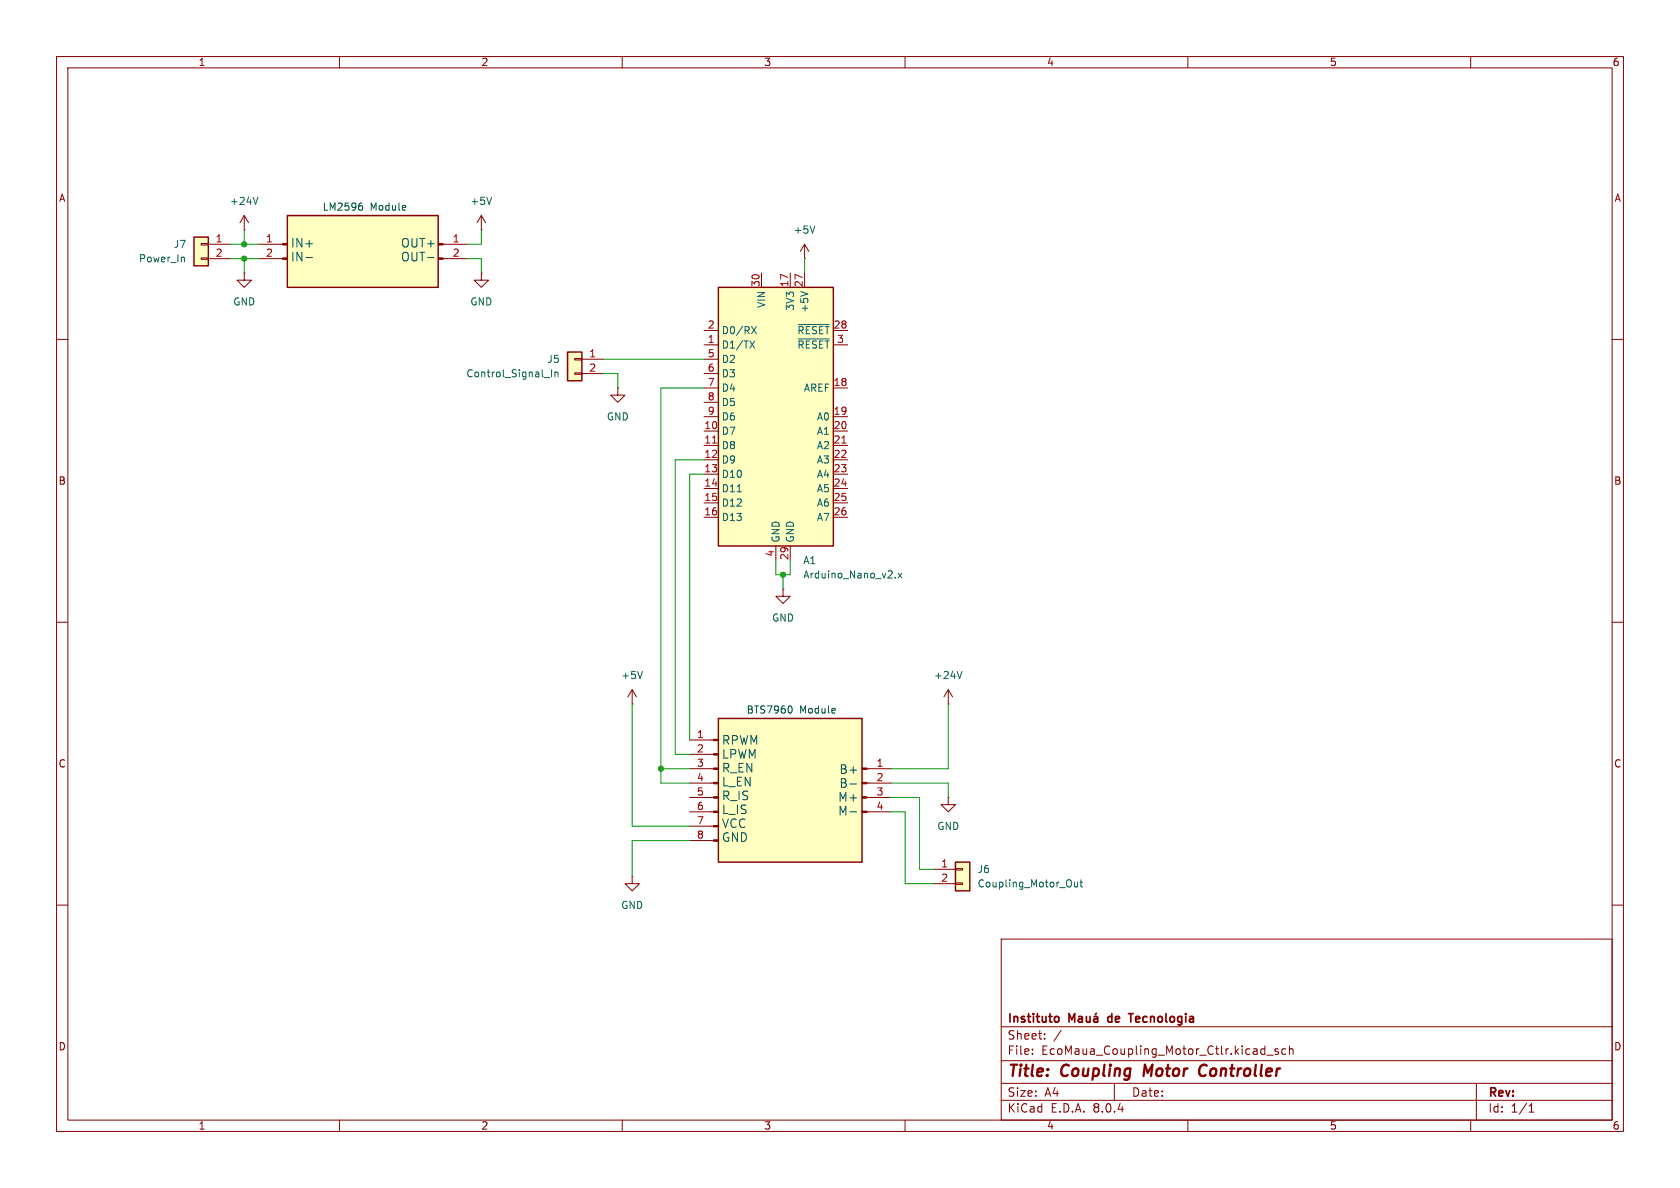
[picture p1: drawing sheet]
<svg xmlns="http://www.w3.org/2000/svg" width="297mm" height="210mm" viewBox="0 0 297 210" stroke-linecap="round" stroke-linejoin="round" font-family="sans-serif">
<g fill="none" stroke="#840000" stroke-width=".18">
<path d="M10 10h277v190h-277zM12 12h273v186h-273zM60 10v2M110 10v2M160 10v2M210 10v2M260 10v2M10 60h2M285 60h2M10 110h2M285 110h2M10 160h2"/>
<path d="M285 160h2M177 166h108v32h-108zM60 198v2M110 198v2M160 198v2M177 194.5h108M177 191.5h108M177 187.5h108M177 181.5h108M182.5 186.3v.1M182.5 185.5v.1M184.7 183.6v.1"/>
<path d="M184.7 182.8v.1M187.6 182.1l-1.3 2M197 191.5v3M210 198v2M224 186.5h1.1M226 185.5l-.4-.1-.2 .2 .1 .2 .5 .2v.3h-.6M227.3 185.5l-.4-.1-.3 .3v.4l.1 .2h.6M228 185.5l.2-.1 .3 .1 .1 .9M228 184.9v1.5M260 198v2M261 191.5v6.5M270.3 196.6h.9"/>
<path d="M270.3 195.5l.4-.4v1.5"/>
</g>
<path d="M202.4 188.2l-.2 2M212 189.4a.69 .69 0 0 0 .2 .7 .69 .69 0 0 0 .8 0M213 188.2a.88 .88 0 0 0-1 .9" fill="none" stroke="#840000" stroke-width=".4"/>
<path d="M186.7 179.7l.4 .1 .1 .2-.1 .5-.4 .2M190.7 179.8h.6v.9M192.1 179.7v.9l.4 .1 .2-.2M192.7 179.7v1M193.4 179.8h.6l.1 .9M193.8 179.1l-.2 .2M195.9 179.8v.7M199.5 179.2h.8M199.9 179.2v1.5M189 180.7v-1.5l.5 1.1 .5-1.1v1.5M191.3 180l-.5 .1a.29 .29 0 0 0-.2 .3 .29 .29 0 0 0 .2 .3l.5-.1M194.1 180l-.5 .1a.29 .29 0 0 0-.3 .3 .29 .29 0 0 0 .3 .3l.5-.1" fill="none" stroke="#840000" stroke-width=".3"/>
<g fill="#ffffc2">
<path d="M127 127h25.4v25.4h-25.4z"/>
<path d="M50.8 38.1h26.7v12.7h-26.7z"/>
</g>
<path d="M153.3 138.4h4.2M153.3 135.9h4.2M153.3 143.5h4.2M153.3 141h4.2" fill="none" stroke="#840000" stroke-width=".18"/>
<g fill="#840000" stroke="#840000" stroke-width=".18">
<path d="M152.4 143.4h.9v.2h-.9z"/>
<path d="M152.4 140.8h.9v.3h-.9z"/>
<path d="M152.4 138.3h.9v.3h-.9z"/>
<path d="M152.4 135.8h.9v.2h-.9z"/>
</g>
<path d="M168.9 152.4h2.5v5.1h-2.5z" fill="#ffffc2"/>
<g fill="none" stroke="#840000" stroke-width=".18">
<path d="M43.2 38.1l-.8 1.3M43.2 38.1v2.5M43.2 38.1l.7 1.3M85.1 38.1l-.8 1.3M85.1 38.1v2.5M85.1 38.1l.8 1.3M43.2 40.6h.1M45.7 45.7h4.2M45.7 43.2h4.2M78.3 45.7h4.2M78.3 43.2h4.2M85.1 40.6h.1"/>
<path d="M85.1 48.3v1.2h1.3l-1.3 1.3-1.3-1.3h1.3M85.1 48.3h.1M111.8 124.5h.1M111.8 121.9l-.8 1.3M111.8 121.9v2.6M111.8 121.9l.7 1.3M121.9 138.4h4.2M121.9 135.9h4.2M121.9 133.4h4.2M121.9 130.8h4.2M167.6 124.5h.1M167.6 121.9l-.7 1.3"/>
<path d="M167.6 121.9v2.6M167.6 121.9l.8 1.3M111.8 154.9v1.3h1.2l-1.2 1.3-1.3-1.3h1.3M111.8 154.9h.1M121.9 148.6h4.2M121.9 146.1h4.2M121.9 143.5h4.2M121.9 141h4.2M165.1 153.7h3.8M165.1 156.2h3.8M167.6 141v1.2h1.3l-1.3 1.3-1.2-1.3h1.2M167.6 141h.1"/>
<path d="M168.9 156.1h1.3v.2h-1.3zM168.9 153.5h1.3v.3h-1.3z"/>
</g>
<path d="M168.9 152.4h2.5v5.1h-2.5z" fill="none" stroke="#840000" stroke-width=".25"/>
<path d="M45.6 34.9l-.4 1.2M86.9 34.9l-.4 1.2M113.6 118.7l-.4 1.3M170.1 118.7l-.5 1.3M189.9 155.9l.1 .8 .3 .1 .2-.1M190.5 155.9v.9M190.9 155.9h.5M191.1 155.5v1.1l.3 .2" fill="none" stroke="#006464" stroke-width=".18"/>
<g fill="#840000" stroke="#840000" stroke-width=".18">
<path d="M126.1 148.5h.9v.2h-.9z"/>
<path d="M126.1 145.9h.9v.3h-.9z"/>
<path d="M126.1 143.4h.9v.2h-.9z"/>
<path d="M126.1 140.8h.9v.3h-.9z"/>
<path d="M126.1 138.3h.9v.3h-.9z"/>
<path d="M126.1 135.8h.9v.2h-.9z"/>
<path d="M126.1 133.2h.9v.3h-.9z"/>
<path d="M126.1 130.7h.9v.2h-.9z"/>
<path d="M77.5 45.6h.8v.2h-.8z"/>
<path d="M77.5 43.1h.8v.2h-.8z"/>
<path d="M49.9 45.6h.9v.2h-.9z"/>
<path d="M49.9 43.1h.9v.2h-.9z"/>
</g>
<path d="M100.3 62.2h2.6v5.1h-2.6z" fill="#ffffc2"/>
<path d="M101.6 65.9h1.3v.3h-1.3zM101.6 63.4h1.3v.2h-1.3zM102.9 63.5h3.8M102.9 66h3.8" fill="none" stroke="#840000" stroke-width=".18"/>
<path d="M100.3 62.2h2.6v5.1h-2.6z" fill="none" stroke="#840000" stroke-width=".25"/>
<path d="M96.2 66.7h1M97.5 65.3v1.3M98.1 65.8v.8M98.1 65.9l.2-.1h.3v.8" fill="none" stroke="#006464" stroke-width=".18"/>
<path d="M34.3 41.9h2.5v5.1h-2.5z" fill="#ffffc2"/>
<path d="M35.6 45.6h1.2v.2h-1.2zM35.6 43.1h1.2v.2h-1.2zM36.8 43.2h3.8M36.8 45.7h3.8M43.2 48.3v1.2h1.2l-1.2 1.3-1.3-1.3h1.3M43.2 48.3h.1M109.2 68.6v1.3h1.3l-1.3 1.2-1.3-1.2h1.3M109.2 68.6h.1" fill="none" stroke="#840000" stroke-width=".18"/>
<path d="M34.3 41.9h2.5v5.1h-2.5z" fill="none" stroke="#840000" stroke-width=".25"/>
<path d="M32.4 45.5l.2 .1v.7" fill="none" stroke="#006464" stroke-width=".18"/>
<path d="M127 50.8h20.3v45.7h-20.3z" fill="#ffffc2"/>
<path d="M50.8 38.1h26.7v12.7h-26.7zM127 50.8h20.3v45.7h-20.3zM127 127h25.4v25.4h-25.4z" fill="none" stroke="#840000" stroke-width=".25"/>
<g fill="none" stroke="#840000" stroke-width=".18">
<path d="M124.5 58.4h2.5M134.6 48.3v2.5M139.7 48.3v2.5M142.2 45.7h.1M142.2 43.2v2.5M142.2 48.3v2.5M142.2 43.2l-.7 1.3M142.2 43.2l.8 1.3M147.3 58.4h2.6M124.5 61h2.5M124.5 76.2h2.5M124.5 78.7h2.5"/>
<path d="M124.5 68.6h2.5M124.5 73.7h2.5M124.5 63.5h2.5M124.5 66h2.5M124.5 71.1h2.5M147.3 61h2.6M147.3 76.2h2.6M147.3 78.7h2.6M147.3 68.6h2.6M147.3 73.7h2.6M124.5 81.3h2.5M124.5 83.8h2.5"/>
<path d="M124.5 86.4h2.5M124.5 88.9h2.5M124.5 91.4h2.5M137.2 96.5v2.6M139.7 96.5v2.6M147.3 81.3h2.6M147.3 83.8h2.6M147.3 86.4h2.6M147.3 88.9h2.6M147.3 91.4h2.6M138.4 104.1v1.3h1.3l-1.3 1.3-1.2-1.3h1.2M138.4 104.1h.1"/>
</g>
<path d="M144.1 39.9l-.5 1.3M132.9 57.7l.8 1.3M133.7 57.7l-.8 1.3M141.1 57.4h5.5M141.1 59.9h5.5M141.5 51.5l1.3 .5M132.6 60.3l.8 1.2M133.4 60.3l-.8 1.2M130.3 86.9h.8M158.3 102.1v.1M158.8 101.3l.6 .9M159.4 101.3l-.6 .9" fill="none" stroke="#006464" stroke-width=".18"/>
<path d="M126 78.3h.7M148.8 78.3h.8" fill="none" stroke="#a90000" stroke-width=".18"/>
<path d="M63.8 35.9h.2M63.9 36.4l.2 .2v.3l-.2 .3M54.1 45.5h1.2M75.6 45.5h1.2M139.7 124.8a.79 .79 0 0 1 0 1.3M150.3 138.6h1.1M150.3 143.5h1.1" fill="none" stroke="#004848" stroke-width=".18"/>
<g fill="none" stroke="#009600" stroke-width=".18">
<path d="M40.6 45.7h5.1M40.6 43.2h5.1M43.2 40.6v2.6M43.2 45.7v2.6M82.5 45.7h2.6v2.6M85.1 40.6v2.6h-2.6M142.2 45.7v2.6M106.7 63.5h17.8M106.7 66h2.5v2.6M124.5 68.6h-7.7v69.8h5.1M124.5 81.3h-5.1v52.1h2.5M124.5 83.8h-2.6v47"/>
<path d="M137.2 99.1v2.5h2.5v-2.5M138.4 101.6v2.5M111.8 124.5v21.6h10.1M116.8 135.9h5.1M157.5 138.4h10.1v2.6M167.6 124.5v11.4h-10.1M121.9 148.6h-10.1v6.3M157.5 143.5h2.5v12.7h5.1M157.5 141h5.1v12.7h2.5"/>
</g>
<g fill="#009600" stroke="#009600" stroke-width=".18">
<circle cx="116.8" cy="135.9" r=".46"/>
<circle cx="43.2" cy="43.2" r=".46"/>
<circle cx="43.2" cy="45.7" r=".46"/>
<circle cx="138.4" cy="101.6" r=".46"/>
</g>
<g font-size="2.8" fill="#840000">
<text x="178" y="190.9">Title:</text>
<text x="187.7" y="190.9">Coupling</text>
<text x="203" y="190.9">Motor</text>
<text x="213.6" y="190.9">Controller</text>
</g>
<g font-size="2.1" fill="#004848">
<text x="51.3" y="44">IN+</text>
<text x="51.3" y="46.4">IN-</text>
<text x="70.8" y="44">OUT+</text>
<text x="70.8" y="46.4">OUT-</text>
<text x="127.5" y="131.9">RPWM</text>
<text x="127.5" y="134.3">LPWM</text>
<text x="127.5" y="136.8">R_EN</text>
<text x="148.3" y="137">B+</text>
<text x="127.5" y="139.2">L_EN</text>
<text x="127.5" y="141.7">R_IS</text>
<text x="148.1" y="141.9">M+</text>
<text x="148.3" y="139.5">B-</text>
<text x="127.5" y="144.1">L_IS</text>
<text x="127.5" y="146.6">VCC</text>
<text x="127.5" y="149">GND</text>
<text x="148.1" y="144.4">M-</text>
</g>
<g font-size="2.1" fill="#840000">
<text x="178" y="184">Sheet:</text>
<text x="178" y="181.2">Instituto</text>
<text x="196.6" y="181.2">de</text>
<text x="200.9" y="181.2">Tecnologia</text>
<text x="178" y="186.7">File:</text>
<text x="184.1" y="186.7">EcoMaua_Coupling_Motor_Ctlr.kicad_sch</text>
<text x="178" y="196.9">KiCad</text>
<text x="178" y="194.1">Size:</text>
<text x="184.7" y="194.1">A4</text>
<text x="185.7" y="196.9">E.D.A.</text>
<text x="193.3" y="196.9">8.0.4</text>
<text x="200" y="194.1">Date:</text>
<text x="263" y="194.3">Rev:</text>
<text x="263" y="196.9">Id:</text>
<text x="267.1" y="196.9">1/1</text>
</g>
<g font-size="1.8" fill="#840000">
<text x="35" y="11.9">1</text>
<text x="85" y="11.9">2</text>
<text x="135" y="11.9">3</text>
<text x="185" y="11.9">4</text>
<text x="235" y="11.9">5</text>
<text x="285" y="11.9">6</text>
<text x="10.3" y="35.9">A</text>
<text x="285.3" y="35.9">A</text>
<text x="10.3" y="85.9">B</text>
<text x="285.3" y="85.9">B</text>
<text x="10.3" y="135.9">C</text>
<text x="285.3" y="135.9">C</text>
<text x="10.3" y="185.9">D</text>
<text x="285.3" y="185.9">D</text>
<text x="35" y="199.9">1</text>
<text x="85" y="199.9">2</text>
<text x="135" y="199.9">3</text>
<text x="185" y="199.9">4</text>
<text x="235" y="199.9">5</text>
<text x="285" y="199.9">6</text>
</g>
<g font-size="1.8" fill="#006464">
<text x="40.5" y="36.4">+24V</text>
<text x="83.1" y="36.4">+5V</text>
<text x="140.2" y="41.5">+5V</text>
<text x="24.5" y="46.6">Power_In</text>
<text x="30.6" y="44">J7</text>
<text x="41.1" y="54.2">GND</text>
<text x="83.1" y="54.2">GND</text>
<text x="127.5" y="59.3">D0/RX</text>
<text x="135.5" y="54.5" transform="rotate(-90 135.5 54.5)">VIN</text>
<text x="140.6" y="55" transform="rotate(-90 140.6 55)">3V3</text>
<text x="140.9" y="59.3">~{RESET}</text>
<text x="143.1" y="55.4" transform="rotate(-90 143.1 55.4)">+5V</text>
<text x="96.7" y="64.4">J5</text>
<text x="127.5" y="61.8">D1/TX</text>
<text x="127.5" y="64.4">D2</text>
<text x="140.9" y="61.8">~{RESET}</text>
<text x="82.3" y="66.9">Control_Signal_In</text>
<text x="127.5" y="66.9">D3</text>
<text x="127.5" y="69.4">D4</text>
<text x="127.5" y="72">D5</text>
<text x="142" y="69.4">AREF</text>
<text x="107.2" y="74.5">GND</text>
<text x="127.5" y="77.1">D7</text>
<text x="127.5" y="74.5">D6</text>
<text x="144.3" y="74.5">A0</text>
<text x="144.3" y="77.1">A1</text>
<text x="127.5" y="79.6">D8</text>
<text x="127.5" y="82.1">D9</text>
<text x="144.3" y="79.6">A2</text>
<text x="144.3" y="82.1">A3</text>
<text x="127.5" y="84.7">D10</text>
<text x="127.5" y="87.2">D11</text>
<text x="127.5" y="89.8">D12</text>
<text x="144.3" y="84.7">A4</text>
<text x="144.3" y="87.2">A5</text>
<text x="144.3" y="89.8">A6</text>
<text x="127.5" y="92.3">D13</text>
<text x="144.3" y="92.3">A7</text>
<text x="138" y="96" transform="rotate(-90 138 96)">GND</text>
<text x="140.6" y="96" transform="rotate(-90 140.6 96)">GND</text>
<text x="141.9" y="99.9">A1</text>
<text x="141.9" y="102.5">Arduino_Nano_v2.x</text>
<text x="136.4" y="110.1">GND</text>
<text x="109.7" y="120.2">+5V</text>
<text x="165" y="120.2">+24V</text>
<text x="165.6" y="146.9">GND</text>
<text x="172.7" y="154.5">J6</text>
<text x="109.7" y="160.9">GND</text>
<text x="172.7" y="157.1">Coupling_Motor_Out</text>
</g>
<g font-size="1.8" fill="#004848">
<text x="56.9" y="37.4">LM2596</text>
<text x="65.4" y="37.4">Module</text>
<text x="131.9" y="126.3">BTS7960</text>
<text x="141.4" y="126.3">Module</text>
</g>
<g font-size="1.8" fill="#a90000">
<text x="38" y="42.9">1</text>
<text x="38" y="45.5">2</text>
<text x="46.9" y="42.9">1</text>
<text x="46.9" y="45.5">2</text>
<text x="79.9" y="42.9">1</text>
<text x="79.9" y="45.5">2</text>
<text x="134.4" y="50.8" transform="rotate(-90 134.4 50.8)">30</text>
<text x="139.4" y="50.8" transform="rotate(-90 139.4 50.8)">17</text>
<text x="142" y="50.8" transform="rotate(-90 142 50.8)">27</text>
<text x="125" y="58.2">2</text>
<text x="147.3" y="58.2">28</text>
<text x="104.1" y="63.2">1</text>
<text x="104.1" y="65.8">2</text>
<text x="125" y="60.7">1</text>
<text x="125" y="63.2">5</text>
<text x="125" y="65.8">6</text>
<text x="147.9" y="60.7">3</text>
<text x="125" y="68.3">7</text>
<text x="125" y="70.9">8</text>
<text x="147.3" y="68.3">18</text>
<text x="124.4" y="75.9">10</text>
<text x="125" y="73.4">9</text>
<text x="147.3" y="73.4">19</text>
<text x="147.3" y="75.9">20</text>
<text x="124.4" y="78.5">11</text>
<text x="124.4" y="81">12</text>
<text x="124.4" y="83.6">13</text>
<text x="147.3" y="78.5">21</text>
<text x="147.3" y="81">22</text>
<text x="147.3" y="83.6">23</text>
<text x="124.4" y="86.1">14</text>
<text x="124.4" y="88.6">15</text>
<text x="147.3" y="86.1">24</text>
<text x="147.3" y="88.6">25</text>
<text x="124.4" y="91.2">16</text>
<text x="147.3" y="91.2">26</text>
<text x="136.9" y="98.5" transform="rotate(-90 136.9 98.5)">4</text>
<text x="139.4" y="99.1" transform="rotate(-90 139.4 99.1)">29</text>
<text x="123.1" y="130.6">1</text>
<text x="123.1" y="133.1">2</text>
<text x="123.1" y="135.6">3</text>
<text x="154.9" y="135.6">1</text>
<text x="123.1" y="138.2">4</text>
<text x="123.1" y="140.7">5</text>
<text x="123.1" y="143.3">6</text>
<text x="154.9" y="138.2">2</text>
<text x="154.9" y="140.7">3</text>
<text x="154.9" y="143.3">4</text>
<text x="123.1" y="145.8">7</text>
<text x="123.1" y="148.3">8</text>
<text x="166.3" y="153.4">1</text>
<text x="166.3" y="156">2</text>
</g>
</svg>
